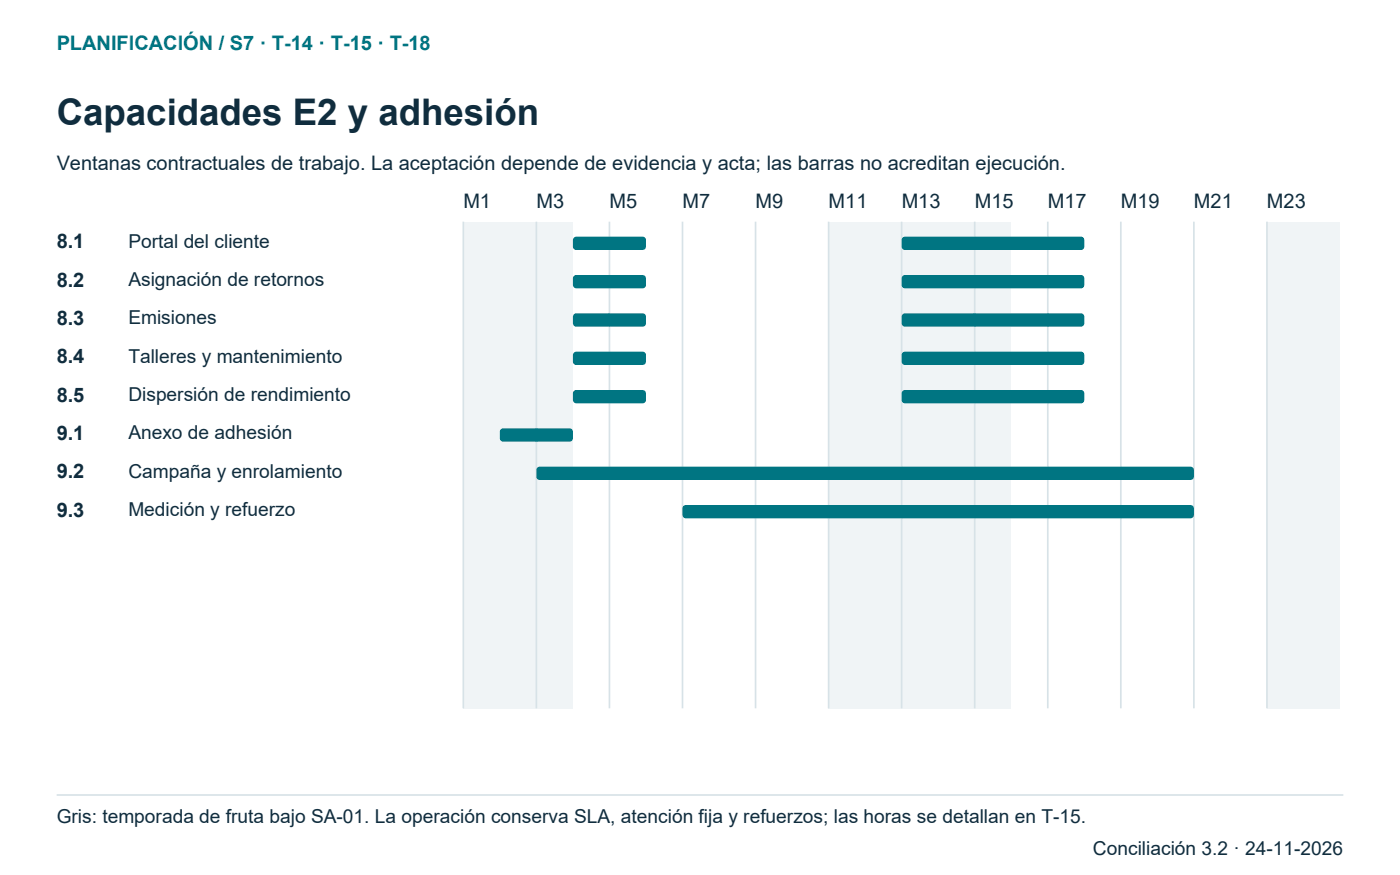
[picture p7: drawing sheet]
<svg xmlns="http://www.w3.org/2000/svg" width="296mm" height="185mm" viewBox="0 0 296 185" stroke-linecap="round" stroke-linejoin="round" font-family="sans-serif">
<path d="M98.1 46.9h7.7v103h-7.7z" fill-rule="evenodd" fill="#f0f4f6"/>
<path d="M98.1 46.9v103" fill="none" stroke="#d7e2e7" stroke-width=".35"/>
<g fill="#f0f4f6">
<path d="M105.8 46.9h7.7v103h-7.7z" fill-rule="evenodd"/>
<path d="M113.5 46.9h7.8v103h-7.8z" fill-rule="evenodd"/>
</g>
<path d="M113.5 46.9v103M129 46.9v103M144.5 46.9v103M159.9 46.9v103" fill="none" stroke="#d7e2e7" stroke-width=".35"/>
<path d="M175.4 46.9h7.7v103h-7.7z" fill-rule="evenodd" fill="#f0f4f6"/>
<path d="M175.4 46.9v103" fill="none" stroke="#d7e2e7" stroke-width=".35"/>
<g fill="#f0f4f6">
<path d="M183.1 46.9h7.8v103h-7.8z" fill-rule="evenodd"/>
<path d="M190.9 46.9h7.7v103h-7.7z" fill-rule="evenodd"/>
</g>
<path d="M190.9 46.9v103" fill="none" stroke="#d7e2e7" stroke-width=".35"/>
<g fill="#f0f4f6">
<path d="M198.6 46.9h7.7v103h-7.7z" fill-rule="evenodd"/>
<path d="M206.3 46.9h7.7v103h-7.7z" fill-rule="evenodd"/>
</g>
<path d="M206.3 46.9v103M221.8 46.9v103M237.2 46.9v103M252.7 46.9v103" fill="none" stroke="#d7e2e7" stroke-width=".35"/>
<path d="M268.2 46.9h7.7v103h-7.7z" fill-rule="evenodd" fill="#f0f4f6"/>
<path d="M268.2 46.9v103" fill="none" stroke="#d7e2e7" stroke-width=".35"/>
<path d="M275.9 46.9h7.7v103h-7.7z" fill-rule="evenodd" fill="#f0f4f6"/>
<g fill="#007582">
<path d="M121.5 50.3l.5-.2h14a.71 .71 0 0 1 .7 .7v1.4a.71 .71 0 0 1-.7 .7h-14a.71 .71 0 0 1-.7-.7v-1.4z" fill-rule="evenodd"/>
<path d="M191.1 50.3l.5-.2h37.2a.71 .71 0 0 1 .7 .7v1.4a.71 .71 0 0 1-.7 .7h-37.2a.71 .71 0 0 1-.7-.7v-1.4z" fill-rule="evenodd"/>
<path d="M121.5 58.4l.5-.2h14a.71 .71 0 0 1 .7 .7v1.4a.71 .71 0 0 1-.7 .7h-14a.71 .71 0 0 1-.7-.7v-1.4z" fill-rule="evenodd"/>
<path d="M191.1 58.4l.5-.2h37.2a.71 .71 0 0 1 .7 .7v1.4a.71 .71 0 0 1-.7 .7h-37.2a.71 .71 0 0 1-.7-.7v-1.4z" fill-rule="evenodd"/>
<path d="M121.5 66.5l.5-.2h14a.71 .71 0 0 1 .7 .7v1.4a.71 .71 0 0 1-.7 .7h-14a.71 .71 0 0 1-.7-.7v-1.4z" fill-rule="evenodd"/>
<path d="M191.1 66.5l.5-.2h37.2a.71 .71 0 0 1 .7 .7v1.4a.71 .71 0 0 1-.7 .7h-37.2a.71 .71 0 0 1-.7-.7v-1.4z" fill-rule="evenodd"/>
<path d="M121.5 74.6l.5-.2h14a.71 .71 0 0 1 .7 .7v1.5a.71 .71 0 0 1-.7 .7h-14a.71 .71 0 0 1-.7-.7v-1.5z" fill-rule="evenodd"/>
<path d="M191.1 74.6l.5-.2h37.2a.71 .71 0 0 1 .7 .7v1.5a.71 .71 0 0 1-.7 .7h-37.2a.71 .71 0 0 1-.7-.7v-1.5z" fill-rule="evenodd"/>
<path d="M121.5 82.8l.5-.3h14a.71 .71 0 0 1 .7 .8v1.4a.71 .71 0 0 1-.7 .7h-14a.71 .71 0 0 1-.7-.7v-1.4z" fill-rule="evenodd"/>
<path d="M191.1 82.8l.5-.3h37.2a.71 .71 0 0 1 .7 .8v1.4a.71 .71 0 0 1-.7 .7h-37.2a.71 .71 0 0 1-.7-.7v-1.4z" fill-rule="evenodd"/>
<path d="M106 90.9l.5-.2h14.1a.71 .71 0 0 1 .7 .7v1.4a.71 .71 0 0 1-.7 .7h-14.1a.71 .71 0 0 1-.7-.7v-1.4z" fill-rule="evenodd"/>
<path d="M113.7 99l.5-.2h137.8a.71 .71 0 0 1 .7 .7v1.4a.71 .71 0 0 1-.7 .7h-137.8a.71 .71 0 0 1-.7-.7v-1.4z" fill-rule="evenodd"/>
<path d="M144.7 107.1l.5-.2h106.8a.71 .71 0 0 1 .7 .7v1.4a.71 .71 0 0 1-.7 .7h-106.8a.71 .71 0 0 1-.7-.7v-1.4z" fill-rule="evenodd"/>
</g>
<path d="M12 168.3h272.3" fill="none" stroke="#d7e2e7" stroke-width=".35"/>
<text font-size="7.8" fill="#102d3e" x="12" y="26.5">Capacidades E2 y adhesión</text>
<text font-size="4.2" fill="#007582" x="12" y="10.6">PLANIFICACIÓN / S7 · T-14 · T-15 · T-18</text>
<g font-size="4.2" fill="#102d3e">
<text x="12" y="36">Ventanas contractuales de trabajo. La aceptación depende de evidencia y acta; las barras no acreditan ejecución.</text>
<text x="98.1" y="44.1">M1</text>
<text x="113.5" y="44.1">M3</text>
<text x="129" y="44.1">M5</text>
<text x="144.5" y="44.1">M7</text>
<text x="159.9" y="44.1">M9</text>
<text x="175.4" y="44.1">M11</text>
<text x="190.9" y="44.1">M13</text>
<text x="206.3" y="44.1">M15</text>
<text x="221.8" y="44.1">M17</text>
<text x="237.2" y="44.1">M19</text>
<text x="252.7" y="44.1">M21</text>
<text x="268.2" y="44.1">M23</text>
<text x="12" y="52.6">8.1</text>
<text x="12" y="60.7">8.2</text>
<text x="12" y="68.8">8.3</text>
<text x="12" y="76.9">8.4</text>
<text x="12" y="85">8.5</text>
<text x="12" y="93.1">9.1</text>
<text x="12" y="101.2">9.2</text>
<text x="12" y="109.4">9.3</text>
</g>
<g font-size="4.1" fill="#102d3e">
<text x="27.2" y="52.4">Portal del cliente</text>
<text x="27.2" y="60.5">Asignación de retornos</text>
<text x="27.2" y="68.6">Emisiones</text>
<text x="27.2" y="76.7">Talleres y mantenimiento</text>
<text x="27.2" y="84.8">Dispersión de rendimiento</text>
<text x="27.2" y="93">Anexo de adhesión</text>
<text x="27.2" y="101.1">Campaña y enrolamiento</text>
<text x="27.2" y="109.2">Medición y refuerzo</text>
<text x="12" y="174.1">Gris: temporada de fruta bajo SA-01. La operación conserva SLA, atención fija y refuerzos; las horas se detallan en T-15.</text>
<text x="231.3" y="181">Conciliación 3.2 · 24-11-2026</text>
</g>
</svg>
